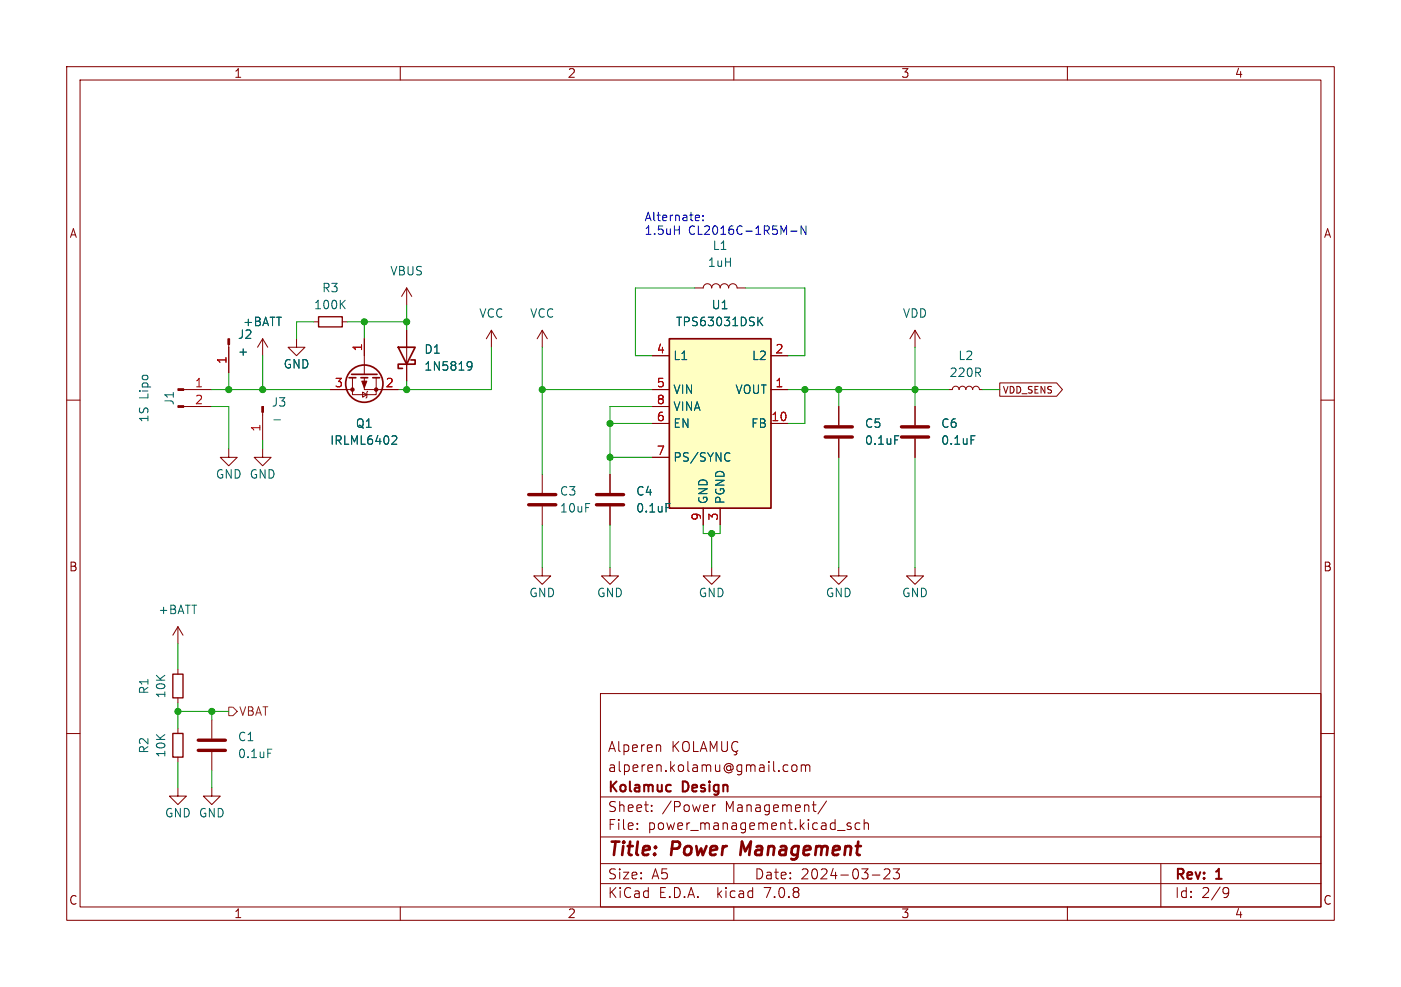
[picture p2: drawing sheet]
<svg xmlns="http://www.w3.org/2000/svg" width="210mm" height="148mm" viewBox="0 0 210 148" stroke-linecap="round" stroke-linejoin="round" font-family="sans-serif">
<g fill="none" stroke="#840000" stroke-width=".15">
<path d="M10 10h190v128h-190zM12 12h186v124h-186zM60 10v2M110 10v2M160 10v2M10 60h2M27.5 58.4h4.2M34.3 51.7v4.2M39.4 50.8l-.8 1.3M39.4 50.8v2.5M39.4 50.8l.7 1.3M44.4 50.8v1.3h-1.2l1.2 1.2 1.3-1.2h-1.3"/>
<path d="M47 48.3h.8M49.5 58.4h3.3M51.3 48.3h.8M52.8 56.6v2.6h3.6v-2.6M54.4 58.8l.6 .4-.6 .4zM54.6 56.6v1.8h5.1M54.6 50.8v5.3M55.1 58.7l-.1 .1v.8l-.1 .1M61 43.2v2.5M61 49.5v7.7M61 43.2l-.8 1.3M61 43.2l.7 1.3"/>
<path d="M73.7 49.5l-.8 1.3M73.7 49.5v2.6M73.7 49.5l.7 1.3M81.3 49.5v2.6M81.3 49.5l-.8 1.3M81.3 49.5l.7 1.3M97.8 58.4h2.5M97.8 53.3h2.5M104.1 43.2h1.3a.64 .64 0 0 1 .6-.7 .64 .64 0 0 1 .7 .7 .64 .64 0 0 1 .6-.7 .64 .64 0 0 1 .6 .7 .64 .64 0 0 1 .7-.7 .64 .64 0 0 1 .6 .7 .64 .64 0 0 1 .7-.7 .64 .64 0 0 1 .6 .7h1.3M115.6 58.4h2.5M115.6 53.3h2.5M137.2 49.5v2.6"/>
<path d="M137.2 49.5l-.8 1.3M137.2 49.5l.7 1.3M142.2 58.4h.5a.51 .51 0 0 1 .6-.5 .51 .51 0 0 1 .5 .5 .51 .51 0 0 1 .5-.5 .51 .51 0 0 1 .5 .5 .51 .51 0 0 1 .5-.5 .51 .51 0 0 1 .5 .5 .51 .51 0 0 1 .5-.5 .51 .51 0 0 1 .5 .5h.5M149.9 57.4h8.5l.9 1-.9 1h-8.5zM198 60h2M27.5 61h4.2M34.3 67.3v1.3h-1.3l1.3 1.3 1.3-1.3h-1.3M39.4 67.3v1.3h-1.3l1.3 1.3 1.2-1.3h-1.2M39.4 61.8v4.2M81.3 71.1v2.8M81.3 75.9v2.8M91.4 71.1v2.8"/>
<path d="M91.4 75.9v2.8M97.8 63.5h2.5M97.8 68.6h2.5M97.8 61h2.5M105.4 76.2v2.5M107.9 76.2v2.5M115.6 63.5h2.5M125.7 61v2.8M125.7 65.8v2.8M137.2 61v2.8M137.2 65.8v2.8M26.7 94v2.5"/>
<path d="M26.7 94l-.8 1.3M26.7 94l.7 1.3M81.3 85.1v1.3h-1.3l1.3 1.2 1.2-1.2h-1.2M91.4 85.1v1.3h-1.2l1.2 1.2 1.3-1.2h-1.3M106.7 85.1v1.3h-1.3l1.3 1.2 1.2-1.2h-1.2M125.7 85.1v1.3h-1.2l1.2 1.2 1.3-1.2h-1.3M137.2 85.1v1.3h-1.3l1.3 1.2 1.2-1.2h-1.2M10 110h2M26.7 118.1v1.3h-1.3l1.3 1.3 1.2-1.3h-1.2M26.7 100.3v.8M26.7 104.6v.8M26.7 109.2v.8"/>
<path d="M26.7 113.5v.8M31.7 118.1v1.3h-1.2l1.2 1.3 1.3-1.3h-1.3M31.7 108v2.7M31.7 112.8v2.8M90 104h108v32h-108zM90 119.5h108M98.6 111.7l.4 .1v.1v.8M100.9 111.2v1.5M101.1 111.8l.7 .9M101.8 111.2l-.9 .8M102.4 111.4a.5 .5 0 0 1 .6-.2 .5 .5 0 0 1 .3 .5v.5a.5 .5 0 0 1-.5 .5 .5 .5 0 0 1-.5-.5zM104 111.2v1.5h.7"/>
<path d="M105 112.7l.5-1.5 .5 1.5M105.1 112.3h.7M106.5 112.7v-1.5l.5 1.1 .5-1.1v1.5M108.2 111.2v1.2l.3 .3 .4-.1 .1-.2v-1.2M110.3 112.8l.2 .2-.1 .1-.4 .1M110.6 111.3a.6 .6 0 0 0-.7 0 .6 .6 0 0 0-.2 .7 .56 .56 0 0 0 .3 .6 .56 .56 0 0 0 .6-.1M117.5 115.5l.2 .2 .4-.1M118.1 114.8l-.4-.1-.2 .1M118.7 114.8a.41 .41 0 0 1 .5-.1 .41 .41 0 0 1 .3 .3v.4a.41 .41 0 0 1-.4 .3 .41 .41 0 0 1-.4-.3zM120.1 114.8a.37 .37 0 0 1 .6 .1M120.1 114.7v1M120.7 114.9l.3-.2 .3 .1 .1 .9"/>
<path d="M120.7 114.9v.8M198 110h2M60 136v2M90 132.5h108M90 129.5h108M90 125.5h108M95.5 124.2v.2M95.5 123.5v.1M97.7 121.5v.2M97.7 120.8v.1M106.8 120.7v1M107.2 120.7l-.2 .1-.2 .2"/>
<path d="M110 136v2M110 129.5v3M121.7 120.7h.6M122.2 121.7h.1M123.9 120.1l-1.3 1.9M125.5 124.5h1.2M127.5 123.5l-.3-.1-.2 .2v.2l.5 .2v.3h-.5M128.9 123.5l-.4-.1-.3 .3v.4l.1 .2h.6M129.5 123.5a.37 .37 0 0 1 .7 .1v.8M129.5 122.9v1.5M130.8 131.2h1.1M132.5 130.4l.3-.1 .5 .1a.41 .41 0 0 1 0 .5l-.8 .9h.9"/>
<path d="M133.9 130.3h.9l-.5 .6a.41 .41 0 0 1 .5 .2v.4l-.1 .2-.6 .1-.2-.2M160 136v2M174 129.5v6.5M183.6 133.1h.3l.2 .1a.99 .99 0 0 1-.3 1.4h-.3M184.2 133.7l-.3 .3h-.3"/>
</g>
<path d="M111.2 126.2l-.2 2" fill="none" stroke="#840000" stroke-width=".4"/>
<path d="M100.4 117.7l.2 .1M100.6 118.6l-.2 .1" fill="none" stroke="#840000" stroke-width=".3"/>
<path d="M79.2 75.7h4.1M79.2 74.2h4.1M89.4 75.7h4.1M89.4 74.2h4.1M123.7 65.5h4.1M123.7 64h4.1M135.1 65.5h4.1M135.1 64h4.1M29.7 112.5h4.1M29.7 111h4.1" fill="none" stroke="#840000" stroke-width=".51"/>
<path d="M100.3 50.8h15.3v25.4h-15.3z" fill="#ffffc2" stroke="#ffffc2" stroke-width=".15"/>
<g fill="none" stroke="#840000" stroke-width=".25">
<path d="M52.3 56.6h1M52.7 56.1h3.8M54.1 56.6h1M55.9 56.6h1M59.7 52.1h2.5l-1.2 2.5zM61.6 54h.6v.6h-2.5v.6h.6M100.3 50.8h15.3v25.4h-15.3z"/>
<circle cx="54.6" cy="57.5" r="2.79"/>
</g>
<g fill="none" stroke="#006464" stroke-width=".15">
<path d="M51.2 45.6l.5 .7M51.7 45l-.7 .8M70.1 54.3l.4-.1 .2 .2a.84 .84 0 0 1-.3 1.1h-.3M70.7 54.8l-.2 .2h-.4M113.8 48.1l.5 .7M114.3 47.6l-.7 .7M41.1 63h.9M58.9 65.3l.5 .1 .1 .3-.8 .9h.8M99.8 75.5h.6M109 67.9l.4 .1M109.4 69l-.4 .2M134.1 65.3h.6"/>
<path d="M145.6 65.3h.6M40.1 112.3h.7"/>
</g>
<path d="M47.8 47.5h3.5v1.5h-3.5zM25.9 101.1h1.5v3.5h-1.5zM25.9 110h1.5v3.5h-1.5z" fill="none" stroke="#840000" stroke-width=".2"/>
<g fill="#840000" stroke="#840000" stroke-width=".15">
<path d="M26.7 60.8h.8v.3h-.8z"/>
<path d="M26.7 58.3h.8v.2h-.8z"/>
<path d="M34.2 50.8h.2v.9h-.2z"/>
<path d="M39.2 61h.3v.8h-.3z"/>
<path d="M54.2 57.2h.8l-.4 1z"/>
<circle cx="56.4" cy="58.4" r=".25"/>
<circle cx="52.8" cy="58.4" r=".25"/>
</g>
<path d="M34.3 106h.6l.7 .7-.7 .6h-.6z" fill="none" stroke="#725600" stroke-width=".15"/>
<path d="M101.1 34.5h.7M101.8 33.9v1.2M104.4 32.3h.4v.3l-.6 .1M104.8 33l-.4 .1M105.4 33v.1M105.4 32.3v.1M118.5 34.7h1M120.8 33.9v1.2l-.7-1.2v1.2" fill="none" stroke="#0000c2" stroke-width=".15"/>
<g fill="none" stroke="#009600" stroke-width=".15">
<path d="M31.7 58.4h17.8M34.3 55.9v2.5M39.4 53.3v5.1M47 48.3h-2.6v2.5M52.1 48.3h8.9M54.6 48.3v2.5M61 45.7v3.8M61 57.2v1.2M73.7 52.1v6.3h-14M81.3 58.4h16.5M81.3 52.1v19M104.1 43.2h-8.9v10.1h2.6"/>
<path d="M111.8 43.2h8.8v10.1h-2.5M118.1 58.4h24.1M120.6 58.4v5.1h-2.5M125.7 58.4v2.6M137.2 52.1v8.9M147.3 58.4h2.6M31.7 61h2.6v6.3M39.4 66v1.3M81.3 78.7v6.4M91.4 78.7v6.4M91.4 68.6h6.4M91.4 63.5h6.4"/>
<path d="M97.8 61h-6.4v10.1M105.4 78.7v1.3h2.5v-1.3M125.7 68.6v16.5M137.2 68.6v16.5M26.7 96.5v3.8M106.7 80v5.1M26.7 105.4v3.8M26.7 114.3v3.8M26.7 106.7h7.6M31.7 106.7v1.3M31.7 115.6v2.5"/>
</g>
<g fill="#009600" stroke="#009600" stroke-width=".15">
<circle cx="81.3" cy="58.4" r=".46"/>
<circle cx="120.6" cy="58.4" r=".46"/>
<circle cx="31.7" cy="106.7" r=".46"/>
<circle cx="34.3" cy="58.4" r=".46"/>
<circle cx="26.7" cy="106.7" r=".46"/>
<circle cx="91.4" cy="63.5" r=".46"/>
<circle cx="91.4" cy="68.6" r=".46"/>
<circle cx="39.4" cy="58.4" r=".46"/>
<circle cx="61" cy="58.4" r=".46"/>
<circle cx="61" cy="48.3" r=".46"/>
<circle cx="54.6" cy="48.3" r=".46"/>
<circle cx="106.7" cy="80" r=".46"/>
<circle cx="125.7" cy="58.4" r=".46"/>
<circle cx="137.2" cy="58.4" r=".46"/>
</g>
<g font-size="2.8" fill="#840000">
<text x="91" y="128.9">Title:</text>
<text x="100.7" y="128.9">Power</text>
<text x="111.8" y="128.9">Management</text>
</g>
<g font-size="2.1" fill="#840000">
<text x="91" y="113">Alperen</text>
<text x="91" y="119.2">Kolamuc</text>
<text x="91" y="116">alperen.kolamu@gmail.com</text>
<text x="102.4" y="119.2">Design</text>
<text x="91" y="124.7">File:</text>
<text x="91" y="122">Sheet:</text>
<text x="97.1" y="124.7">power_management.kicad_sch</text>
<text x="99.2" y="122">/Power</text>
<text x="108.8" y="122">Management/</text>
<text x="91" y="134.9">KiCad</text>
<text x="91" y="132.1">Size:</text>
<text x="97.7" y="132.1">A5</text>
<text x="98.7" y="134.9">E.D.A.</text>
<text x="107.6" y="134.9">kicad</text>
<text x="113" y="132.1">Date:</text>
<text x="114.9" y="134.9">7.0.8</text>
<text x="120" y="132.1">2024-03-23</text>
<text x="176" y="132.3">Rev:</text>
<text x="176" y="134.9">Id:</text>
<text x="180.1" y="134.9">2/9</text>
<text x="182.4" y="132.3">1</text>
</g>
<g font-size="1.8" fill="#840000">
<text x="35" y="11.9">1</text>
<text x="85" y="11.9">2</text>
<text x="135" y="11.9">3</text>
<text x="185" y="11.9">4</text>
<text x="10.3" y="35.9">A</text>
<text x="198.4" y="35.9">A</text>
<text x="10.3" y="85.9">B</text>
<text x="198.3" y="85.9">B</text>
<text x="10.3" y="135.9">C</text>
<text x="35" y="137.9">1</text>
<text x="85" y="137.9">2</text>
<text x="135" y="137.9">3</text>
<text x="185" y="137.9">4</text>
<text x="198.3" y="135.9">C</text>
</g>
<g font-size="1.8" fill="#0000c2">
<text x="96.5" y="33.3">Alternate:</text>
<text x="96.5" y="35.3">1.5uH</text>
<text x="103.2" y="35.3">CL2016C-1R5M-N</text>
</g>
<g font-size="1.8" fill="#006464">
<text x="58.4" y="41.5">VBUS</text>
<text x="106" y="40.2">1uH</text>
<text x="106.7" y="37.7">L1</text>
<text x="47" y="46.6">100K</text>
<text x="48.2" y="44">R3</text>
<text x="71.7" y="47.9">VCC</text>
<text x="79.4" y="47.9">VCC</text>
<text x="106.6" y="46.6">U1</text>
<text x="135.2" y="47.9">VDD</text>
<text x="35.6" y="51">J2</text>
<text x="35.6" y="53.6">+</text>
<text x="36.3" y="49.1">+BATT</text>
<text x="63.5" y="53.3">D1</text>
<text x="101.2" y="49.1">TPS63031DSK</text>
<text x="22.5" y="59.9" transform="rotate(-90 22.5 59.9)">Lipo</text>
<text x="42.4" y="55.5">GND</text>
<text x="63.5" y="55.8">1N5819</text>
<text x="100.8" y="54.2">L1</text>
<text x="100.8" y="59.3">VIN</text>
<text x="110.1" y="59.3">VOUT</text>
<text x="112.6" y="54.2">L2</text>
<text x="142.2" y="56.7">220R</text>
<text x="143.6" y="54.2">L2</text>
<text x="22.5" y="63.5" transform="rotate(-90 22.5 63.5)">1S</text>
<text x="26.3" y="60.9" transform="rotate(-90 26.3 60.9)">J1</text>
<text x="40.6" y="61.2">J3</text>
<text x="53.2" y="64.4">Q1</text>
<text x="100.8" y="64.4">EN</text>
<text x="100.8" y="61.8">VINA</text>
<text x="112.5" y="64.4">FB</text>
<text x="129.5" y="64.4">C5</text>
<text x="141" y="64.4">C6</text>
<text x="32.3" y="72">GND GND</text>
<text x="49.4" y="66.9">IRLML6402</text>
<text x="100.8" y="69.4">PS/SYNC</text>
<text x="129.5" y="66.9">0.1uF</text>
<text x="141" y="66.9">0.1uF</text>
<text x="83.8" y="74.5">C3</text>
<text x="83.8" y="77.1">10uF</text>
<text x="95.3" y="74.5">C4</text>
<text x="95.3" y="77.1">0.1uF</text>
<text x="106.3" y="75.7" transform="rotate(-90 106.3 75.7)">GND</text>
<text x="108.8" y="75.7" transform="rotate(-90 108.8 75.7)">PGND</text>
<text x="79.2" y="89.8">GND</text>
<text x="89.4" y="89.8">GND</text>
<text x="104.6" y="89.8">GND</text>
<text x="123.7" y="89.8">GND</text>
<text x="135.1" y="89.8">GND</text>
<text x="23.6" y="92.3">+BATT</text>
<text x="22.5" y="104.2" transform="rotate(-90 22.5 104.2)">R1</text>
<text x="25" y="104.8" transform="rotate(-90 25 104.8)">10K</text>
<text x="22.5" y="113.1" transform="rotate(-90 22.5 113.1)">R2</text>
<text x="25" y="113.7" transform="rotate(-90 25 113.7)">10K</text>
<text x="35.6" y="111.4">C1</text>
<text x="35.6" y="113.9">0.1uF</text>
<text x="24.6" y="122.8">GND GND</text>
</g>
<g font-size="1.8" fill="#a90000">
<text x="54.4" y="52.8" transform="rotate(-90 54.4 52.8)">1</text>
<text x="98.4" y="53.1">4</text>
<text x="116.1" y="53.1">2</text>
<text x="29.1" y="58.2">1</text>
<text x="34" y="54.7" transform="rotate(-90 34 54.7)">1</text>
<text x="50.1" y="58.2">3</text>
<text x="57.7" y="58.2">2</text>
<text x="98.4" y="58.2">5</text>
<text x="116.1" y="58.2">1</text>
<text x="29.1" y="60.7">2</text>
<text x="39.1" y="64.8" transform="rotate(-90 39.1 64.8)">1</text>
<text x="98.4" y="63.2">6</text>
<text x="98.4" y="60.7">8</text>
<text x="115.5" y="63.2">10</text>
<text x="98.4" y="68.3">7</text>
<text x="105.2" y="78.2" transform="rotate(-90 105.2 78.2)">9</text>
<text x="107.7" y="78.2" transform="rotate(-90 107.7 78.2)">3</text>
</g>
<text font-size="1.8" fill="#725600" x="35.8" y="107.5">VBAT</text>
<text font-size="1.4" fill="#840000" x="150.2" y="59.2">VDD_SENS</text>
</svg>
